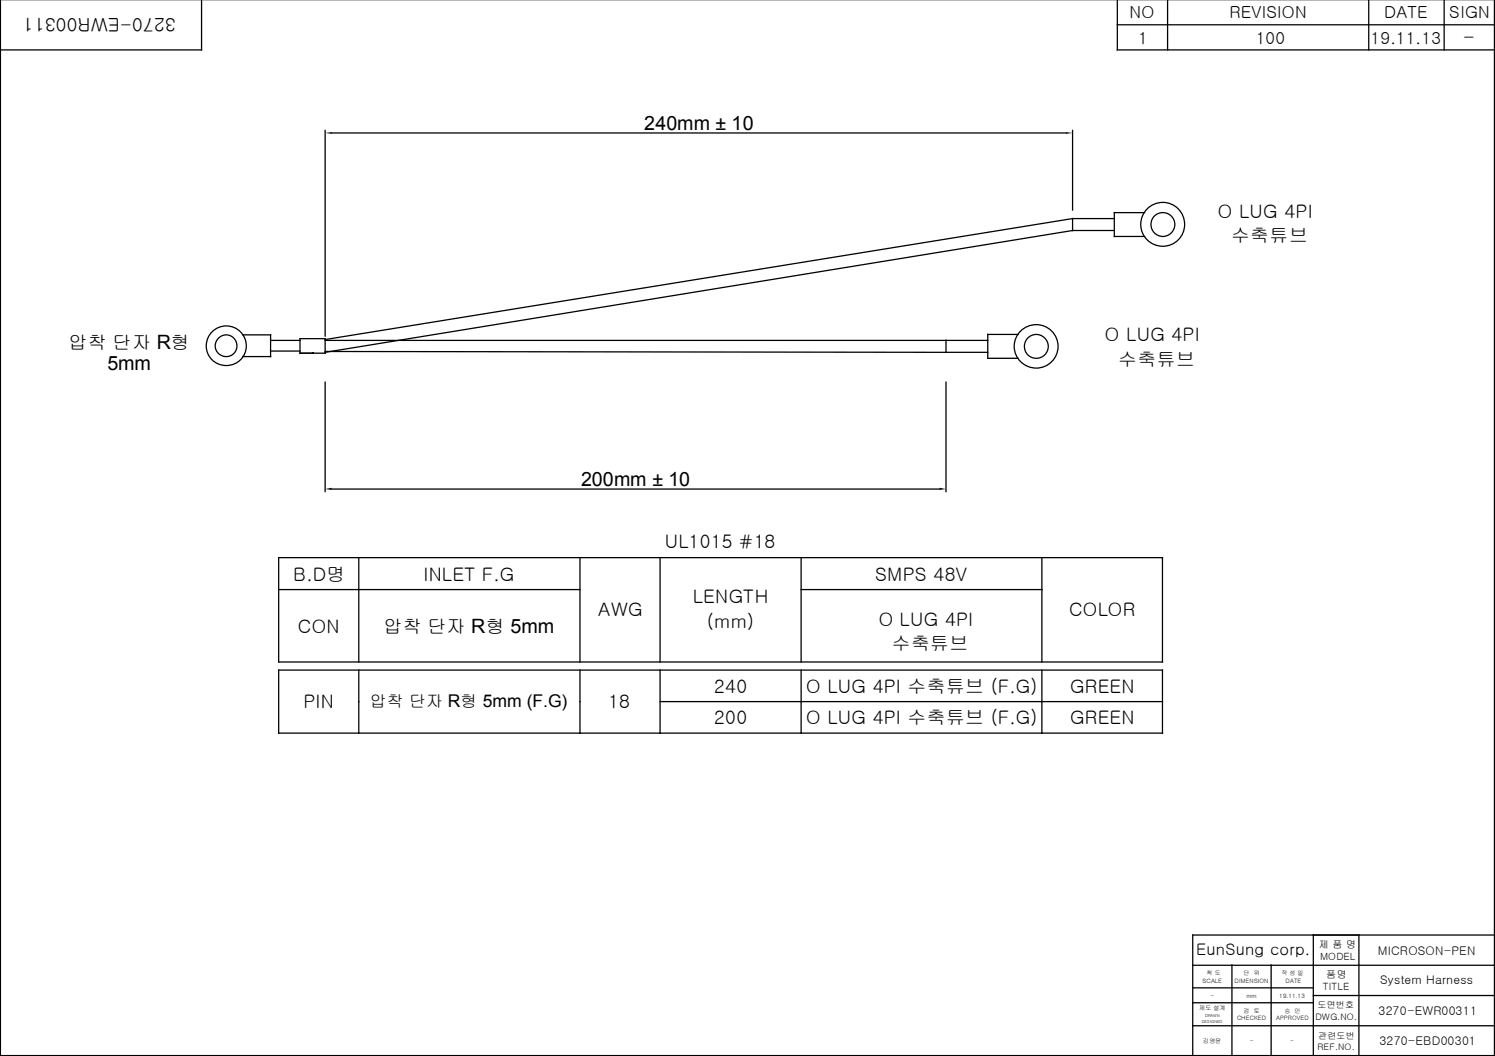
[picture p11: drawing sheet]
<svg xmlns="http://www.w3.org/2000/svg" width="297mm" height="210mm" viewBox="0 0 297 210" stroke-linecap="round" stroke-linejoin="round" font-family="sans-serif">
<g fill="none" stroke="#000" stroke-width=".25">
<path d="M.1 -.1v209.9h296.8v-209.9M40 -.1v10h-39.9M222 -.1v10h74.9M232 -.1v10M271.9 -.1v10M286.9 -.1v10M222 4.9h74.9M64.6 25.9v40.9M65.9 26.4h145.9M213.1 25.9v15.9M213.1 45.8l-148.5 24.2M213.1 43.4l-148.5 24.1"/>
<path d="M213.1 43.4h8.3M213.1 45.8h8.3M213.1 43.4v2.4M227.4 42.3h-6v4.7h6M48.3 66.6h5.5v4.3h-5.5M53.8 67.7h5.8M53.8 69.8h5.8M59.6 67.3h5v2.9h-5zM64.6 67.7h131.7M64.6 69.9l123.4 .1M64.6 76v21.7M188 67.7v2.3"/>
<path d="M188 76v21.7M188 70h8.3M202.3 66.5h-6v4.7h6M65.9 97.2h120.8M55.4 110.8h175.6v20.8h-175.6zM55.4 117.2h59.8M71.3 110.8v20.8M115.2 110.8v20.8M131.1 110.8v20.8M159.2 110.8v20.8M159.2 117.2h47.8M207 110.8v20.8"/>
<path d="M55.4 133.2h175.6v12.5h-175.6zM71.3 133.2v12.5M115.2 133.2v12.5M131.1 133.2v12.5M131.1 139.5h99.9M159.2 133.2v12.5M207 133.2v12.5M237 196.4h23.9M237 199.3h23.9M237 191.9h59.9M244.8 191.9v17.9M252.6 191.9v17.9"/>
<path d="M260.9 185.9v23.9M260.9 197.9h36M270 185.9v23.9M296.9 185.9h-59.9v23.9M237 203.9h59.9"/>
<circle cx="231" cy="44.6" r="4.4"/>
<circle cx="231" cy="44.6" r="2.38"/>
<circle cx="44.9" cy="68.7" r="2.15"/>
<circle cx="45" cy="68.7" r="4"/>
<circle cx="205.9" cy="68.8" r="4.3"/>
<circle cx="205.9" cy="68.9" r="2.38"/>
</g>
<g fill="#000">
<path d="M64.6 26.4l1.3-.1v.3zM211.8 26.3l1.3 .1-1.3 .2zM64.6 97.2l1.3-.2v.4zM186.7 97l1.3 .2-1.3 .2z"/>
<path d="M62 70h.2v.3h-.2z" fill-rule="evenodd"/>
</g>
<g font-size="3.9">
<text x="128" y="25.9">240mm ± 10</text>
<text x="21.3" y="73.6">5mm</text>
<text x="115.5" y="96.6">200mm ± 10</text>
</g>
<g font-size="3.7">
<text x="35" y="3.6" transform="rotate(-180 35 3.6)">3270-EWR00311</text>
<text x="290.7" y="8.8">-</text>
<text x="242" y="43.3">O LUG 4PI</text>
<text x="244.6" y="48.1">수축튜브</text>
<text x="13.6" y="69.4">압착 단자 R형</text>
<text x="219.5" y="67.8">O LUG 4PI</text>
<text x="222.2" y="72.7">수축튜브</text>
<text x="132.1" y="109">UL1015 #18</text>
<text x="58.3" y="115.4">B.D명</text>
<text x="84.2" y="115.4">INLET F.G</text>
<text x="137.7" y="119.9">LENGTH</text>
<text x="173.9" y="115.4">SMPS 48V</text>
<text x="59.2" y="125.7">CON</text>
<text x="76.2" y="125.7">압착 단자 R형 5mm</text>
<text x="118.9" y="122.5">AWG</text>
<text x="140.5" y="124.9">(mm)</text>
<text x="174.6" y="124.4">O LUG 4PI</text>
<text x="212.4" y="122.5">COLOR</text>
<text x="177.2" y="129.1">수축튜브</text>
<text x="141.9" y="137.7">240</text>
<text x="160.2" y="137.7">O LUG 4PI 수축튜브 (F.G)</text>
<text x="212.6" y="137.7">GREEN</text>
<text x="60.3" y="140.8">PIN</text>
<text x="120.8" y="140.8">18</text>
<text x="141.9" y="143.9">200</text>
<text x="160.2" y="143.9">O LUG 4PI 수축튜브 (F.G)</text>
<text x="212.6" y="143.9">GREEN</text>
</g>
<g font-size="3.3">
<text x="224.5" y="3.7">NO</text>
<text x="244.3" y="3.7">REVISION</text>
<text x="275" y="3.7">DATE</text>
<text x="288" y="3.7">SIGN</text>
<text x="226.1" y="8.7">1</text>
<text x="249.5" y="8.7">100</text>
<text x="272.3" y="8.7">19.11.13</text>
<text x="73.5" y="140.5">압착 단자 R형 5mm (F.G)</text>
</g>
<text font-size="3.2" x="237.7" y="189.8">EunSung corp.</text>
<g font-size="2.4">
<text x="273.7" y="189.8">MICROSON-PEN</text>
<text x="274.2" y="195.6">System Harness</text>
<text x="273.9" y="201.8">3270-EWR00311</text>
<text x="274.1" y="207.7">3270-EBD00301</text>
</g>
<g font-size="2">
<text x="262" y="188.4">제 품 명</text>
<text x="262.3" y="190.9">MODEL</text>
<text x="262.8" y="196.9">TITLE</text>
<text x="263.5" y="194.4">품명</text>
</g>
<g font-size="1.8">
<text x="261.4" y="202.7">DWG.NO.</text>
<text x="261.8" y="200.4">도면번호</text>
<text x="261.8" y="208.6">REF.NO.</text>
<text x="261.9" y="206.4">관련도번</text>
</g>
<g font-size="1.2">
<text x="238.9" y="195.3">SCALE</text>
<text x="239.7" y="193.8">척 도</text>
<text x="245.3" y="195.3">DIMENSION</text>
<text x="247.1" y="193.8">단</text>
<text x="249.1" y="193.8">위</text>
<text x="254.6" y="193.8">작 성 일</text>
<text x="255.4" y="195.3">DATE</text>
<text x="238.3" y="200.8">제도 설계</text>
<text x="240.5" y="198.3">-</text>
<text x="245.8" y="202.8">CHECKED</text>
<text x="247.1" y="201.4">검</text>
<text x="247.6" y="198.3">mm</text>
<text x="249.1" y="201.4">토</text>
<text x="253.6" y="202.8">APPROVED</text>
<text x="254.2" y="198.3">19.11.13</text>
<text x="255.2" y="201.4">승</text>
<text x="257.2" y="201.4">인</text>
<text x="239" y="207.3">김영윤</text>
<text x="248.3" y="207.3">-</text>
<text x="256.4" y="207.3">-</text>
</g>
<g font-size=".8">
<text x="238.8" y="203.4">DESIGNED</text>
<text x="239.4" y="202.2">DRAWN</text>
</g>
</svg>
